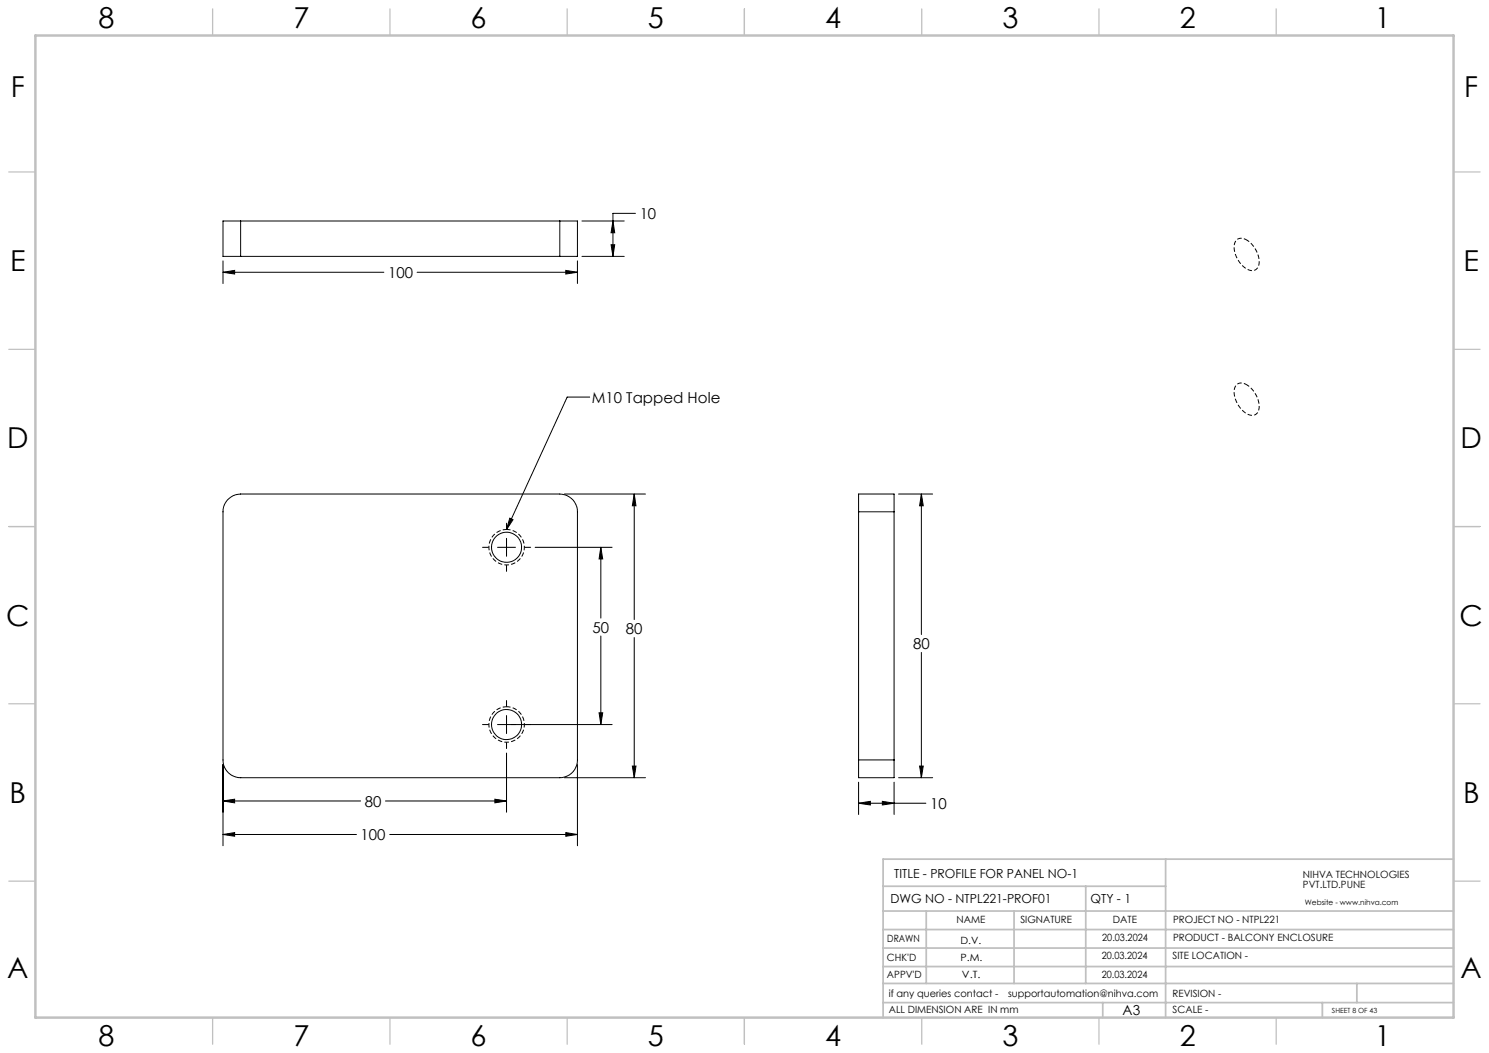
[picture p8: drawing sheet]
<svg xmlns="http://www.w3.org/2000/svg" width="420mm" height="297mm" viewBox="0 0 420 297" stroke-linecap="round" stroke-linejoin="round" font-family="sans-serif">
<g fill="none" stroke="#000" stroke-width=".28">
<path d="M62.9 76.8l3.3-.5v1zM62.9 73.6v6.4M62.9 76.8h45.4M67.9 62.3h-5v10h5M67.9 72.3h90M67.9 62.3h90M67.9 62.3v10M117.7 76.8h45.2M157.9 62.3h5v10h-5M157.9 62.3v10M159.6 76.3l3.3 .5-3.3 .5zM162.9 73.6v6.4"/>
<path d="M164.1 72.3h12M164.1 62.3h12M172.4 69h1l-.5 3.3zM172.9 62.3l.5 3.3h-1zM179.2 60.2h-6.3v12.1M166.3 112h-6.3l-17.1 37.4M159.2 139.3h22.9M178.9 139.3l.5 3.4h-1zM178.9 139.3v35.5M253.5 139.3h9.6M259.9 139.3l.5 3.4h-1zM259.9 139.3v39.7"/>
<path d="M64.1 141.1l.5-.5a4.8 4.8 0 0 1 3.3-1.3h90a5 5 0 0 1 5 5.1v69.9a5 5 0 0 1-5 5.1h-90a5 5 0 0 1-5-5.1v-69.9a4.8 4.8 0 0 1 1.2-3.3zM136.1 154.4h1.7M140.3 154.4h5.1M142.9 147.6v1.7M142.9 151.8v5.1M142.9 159.5v1.6M143.8 146.2l.9 .4-1.8 2.8zM148 154.4h1.7M151 154.4h21.6M169.5 154.4l.5 3.3h-1zM169.5 154.4v19.9M242.2 144.4v-5.1h10v5.1"/>
<path d="M242.2 144.4v69.9M242.2 144.4h10M252.2 144.4v69.9M169.5 179.4v25M178.9 179.8v39.6M142.9 197.6v1.7M259.9 184v35.4M62.9 215.6v22.9M136.1 204.4h1.7M140.3 204.4h32.3M142.9 201.8v5.1M142.9 209.4v1.7"/>
<path d="M142.9 212.4v16.7M159.2 219.4h22.9M162.9 215.6v22.9M169 201h1l-.5 3.4zM178.4 216.1h1l-.5 3.3zM242.2 214.3v5.1h10v-5.1M242.2 214.3h10M253.5 219.4h9.6M259.4 216.1h1l-.5 3.3zM62.9 235.4l3.3-.6v1.1zM62.9 225.9l3.3-.5v1zM62.9 235.4h37.6"/>
<path d="M62.9 225.9h38.8M108.7 225.9h34.2M109.9 235.4h53M139.6 225.4l3.3 .5-3.3 .5zM159.6 234.8l3.3 .6-3.3 .5zM242.2 226.6l3.3-.6v1zM242.2 220.6v9.1M242.2 226.6h19M248.9 226l3.3 .6-3.3 .4zM252.2 220.6v9.1"/>
<circle cx="142.9" cy="154.4" r="4.2"/>
<circle cx="142.9" cy="204.4" r="4.2"/>
</g>
<path d="M142.9 149.3a5 5 0 0 0-4.4 7.4 5 5 0 0 0 8.6 .3 5 5 0 0 0-3.9-7.6l-.3-.1M142.9 199.3a5 5 0 0 0-4.4 7.4 5 5 0 0 0 8.6 .3 5 5 0 0 0-3.9-7.6l-.3-.1" fill="none" stroke="#000" stroke-width=".28" stroke-dasharray="1.3 .6" stroke-dashoffset=".2" stroke-linecap="butt"/>
<path d="M351.6 67.7a2.21 2.21 0 0 0-2.6-.2 2.21 2.21 0 0 0-.9 2.6 7 7 0 0 0 5 6.2 2.25 2.25 0 0 0 2.1-3 7.9 7.9 0 0 0-3.6-5.6M351.6 108.5a2.21 2.21 0 0 0-2.6-.1 2.21 2.21 0 0 0-.9 2.5 7 7 0 0 0 5 6.3 2.25 2.25 0 0 0 2.1-3 7.9 7.9 0 0 0-3.6-5.7" fill="none" stroke="#000" stroke-width=".28" stroke-dasharray="1.3 .6" stroke-dashoffset=".4" stroke-linecap="butt"/>
<g fill="none" stroke="#c0c0c0" stroke-width=".35">
<path d="M60 2.5v7.5M110 2.5v7.5M160 2.5v7.5M210 2.5v7.5M260 2.5v7.5M310 2.5v7.5M360 2.5v7.5M2.5 48.5h7.5M410 48.5h7.5M2.5 98.5h7.5M410 98.5h7.5M2.5 148.5h7.5"/>
<path d="M410 148.5h7.5M2.5 198.5h7.5M410 198.5h7.5M2.5 248.5h7.5M410 248.5h7.5M60 287v7.5M110 287v7.5M160 287v7.5M210 287v7.5M260 287v7.5M310 287v7.5M360 287v7.5"/>
</g>
<g fill="none" stroke="#c0c0c0" stroke-width=".5">
<path d="M249.1 257h160.9M249.1 250h79.7M261.3 257v20.4M286 257v20.4M306.2 250v27.4M328.8 242.3v44.7M410 242.3h-160.9v44.7M249.1 272.6h160.9M249.1 267.4h160.9M249.1 262.2h160.9M249.1 277.4h160.9M382.7 277.4v5.4"/>
<path d="M249.1 282.8h160.9M311 282.8v4.2M373 282.8v4.2"/>
</g>
<path d="M10 10h400v277h-400z" fill="none" stroke="#c0c0c0" stroke-width=".7"/>
<g fill="#000">
<path d="M143.8 146.2l.9 .4-1.8 2.8z"/>
<path d="M178.9 139.3l.5 3.4h-1zM178.4 216.1h1l-.5 3.3zM62.9 235.4l3.3-.6v1.1zM159.6 234.8l3.3 .6-3.3 .5zM62.9 225.9l3.3-.5v1zM139.6 225.4l3.3 .5-3.3 .5zM169.5 154.4l.5 3.3h-1zM169 201h1l-.5 3.4zM62.9 76.8l3.3-.5v1zM159.6 76.3l3.3 .5-3.3 .5zM172.4 69h1l-.5 3.3zM172.9 62.3l.5 3.3h-1zM259.9 139.3l.5 3.4h-1zM259.4 216.1h1l-.5 3.3zM242.2 226.6l3.3-.6v1zM248.9 226l3.3 .6-3.3 .4z"/>
</g>
<g font-size="8.1">
<text x="27.8" y="8">8</text>
<text x="82.8" y="8">7</text>
<text x="132.8" y="8">6</text>
<text x="182.8" y="8">5</text>
<text x="232.8" y="8">4</text>
<text x="282.8" y="8">3</text>
<text x="332.8" y="8">2</text>
<text x="387.8" y="8">1</text>
<text x="3" y="27.2">F</text>
<text x="413" y="27.2">F</text>
<text x="2.8" y="76.5">E</text>
<text x="412.8" y="76.5">E</text>
<text x="2" y="126.5">D</text>
<text x="412" y="126.5">D</text>
<text x="1.7" y="176.5">C</text>
<text x="411.7" y="176.5">C</text>
<text x="2.7" y="226.5">B</text>
<text x="412.7" y="226.5">B</text>
<text x="2" y="275.7">A</text>
<text x="412" y="275.7">A</text>
<text x="27.8" y="295">8</text>
<text x="82.8" y="295">7</text>
<text x="132.8" y="295">6</text>
<text x="182.8" y="295">5</text>
<text x="232.8" y="295">4</text>
<text x="282.8" y="295">3</text>
<text x="332.8" y="295">2</text>
<text x="387.8" y="295">1</text>
</g>
<g font-size="4.2">
<text x="180.4" y="61.8">10</text>
<text x="109.5" y="78.4">100</text>
<text x="166.9" y="113.6">M10 Tapped Hole</text>
<text x="167.2" y="178.4">50</text>
<text x="176.6" y="178.9">80</text>
<text x="257.6" y="183.1">80</text>
<text x="102.9" y="227.5">80</text>
<text x="262.4" y="228.1">10</text>
<text x="101.7" y="236.9">100</text>
</g>
<text font-size="3.9" x="316.7" y="286.4">A3</text>
<g font-size="3.5">
<text x="252.2" y="247.7">TITLE - PROFILE FOR PANEL NO-1</text>
<text x="251.2" y="254.8">DWG NO - NTPL221-PROF01</text>
<text x="307.6" y="254.8">QTY - 1</text>
</g>
<g font-size="2.8">
<text x="367.5" y="247.7">NIHVA TECHNOLOGIES</text>
<text x="367.5" y="250.5">PVT.LTD.PUNE</text>
<text x="269.8" y="260.4">NAME</text>
<text x="287.8" y="260.4">SIGNATURE</text>
<text x="313.9" y="260.5">DATE</text>
<text x="330.9" y="260.5">PROJECT NO - NTPL221</text>
<text x="250.3" y="265.7">DRAWN</text>
<text x="270.9" y="266.1">D.V.</text>
<text x="310.9" y="265.5">20.03.2024</text>
<text x="330.9" y="265.5">PRODUCT - BALCONY ENCLOSURE</text>
<text x="250.2" y="271.1">CHK'D</text>
<text x="250.2" y="275.8">APPV'D</text>
<text x="270.9" y="271.1">P.M.</text>
<text x="271.3" y="275.8">V.T.</text>
<text x="310.8" y="270.6">20.03.2024</text>
<text x="310.8" y="275.8">20.03.2024</text>
<text x="330.7" y="270.6">SITE LOCATION -</text>
<text x="250.7" y="281.1">if any queries contact -</text>
<text x="284.3" y="281.1">supportautomation@nihva.com</text>
<text x="330.7" y="281.1">REVISION -</text>
<text x="250.7" y="285.6">ALL DIMENSION ARE IN mm</text>
<text x="330.7" y="285.6">SCALE -</text>
</g>
<text font-size="2.1" x="368.1" y="255.1">Website - www.nihva.com</text>
<text font-size="2" x="375.7" y="285.6">SHEET 8 OF 43</text>
</svg>
